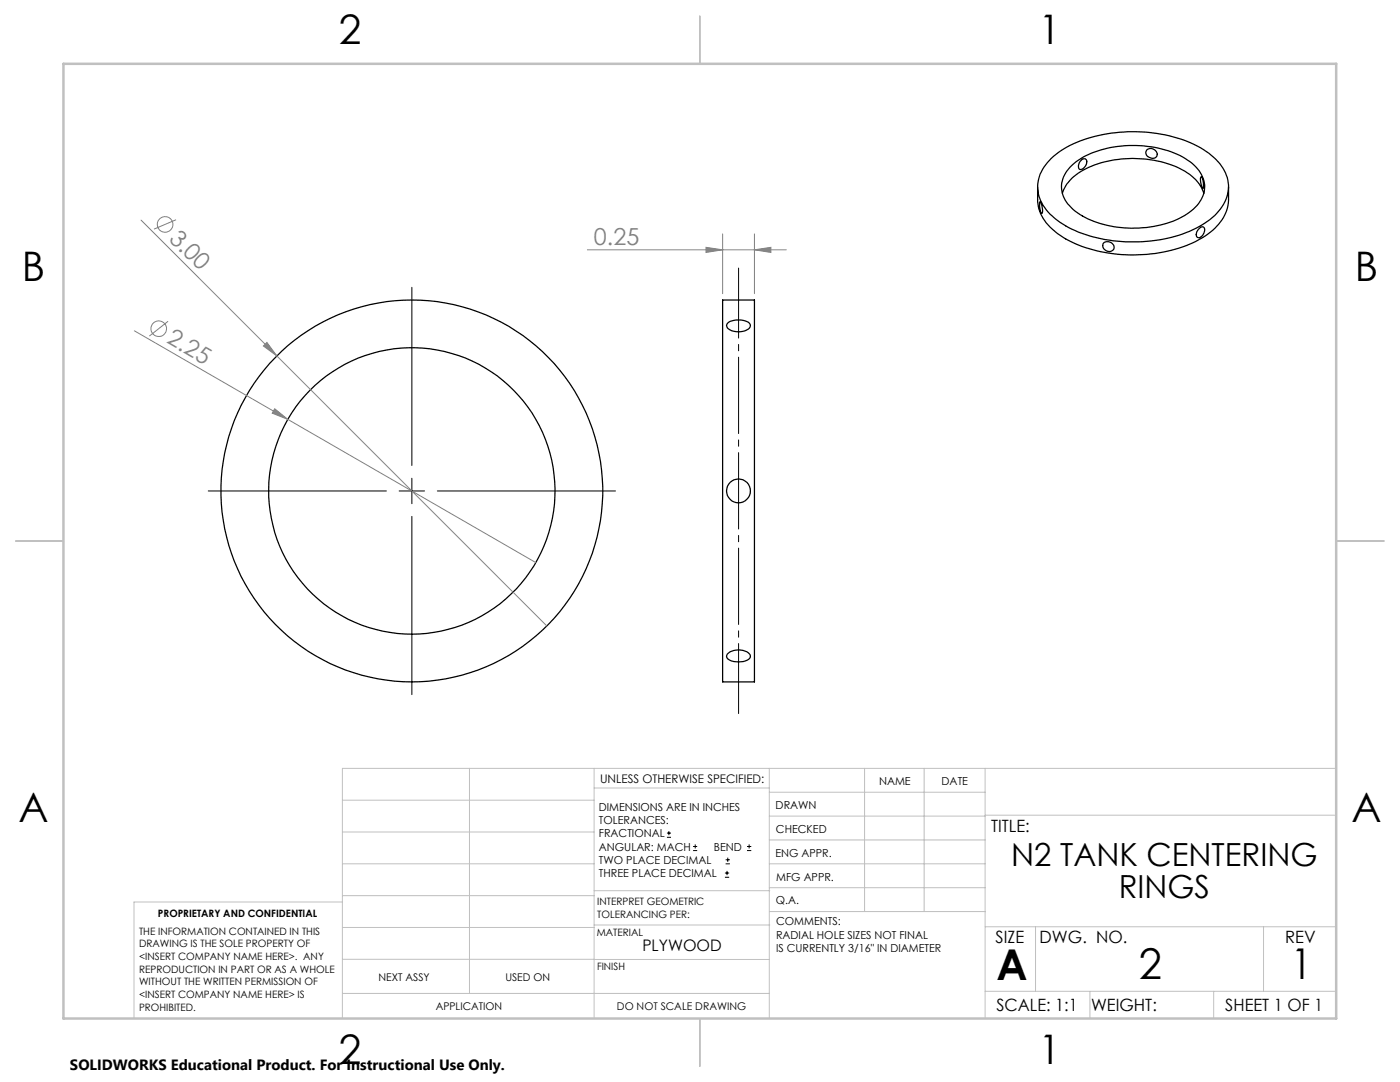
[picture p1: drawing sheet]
<svg xmlns="http://www.w3.org/2000/svg" width="279mm" height="216mm" viewBox="0 0 279 216" stroke-linecap="round" stroke-linejoin="round" font-family="sans-serif">
<g fill="none" stroke="#000" stroke-width=".25">
<path d="M207.1 37.3v2.6a8.7 8.7 0 0 0 4.4 7 28 28 0 0 0 19 3.7 22.1 22.1 0 0 0 12-5.1 8.2 8.2 0 0 0 2.7-5.6v-2.6M209.8 31.6a22.9 22.9 0 0 1 14.4-5.2 26.8 26.8 0 0 1 17.1 4.2 8.2 8.2 0 0 1 3.8 7.8 10.5 10.5 0 0 1-5.8 6.8 30.2 30.2 0 0 1-25.4 .5 12.5 12.5 0 0 1-6.4-6.1 7.3 7.3 0 0 1 2.3-8zM212 38.6a9 9 0 0 1 5.8-5.4 22.7 22.7 0 0 1 18.7 1 8.1 8.1 0 0 1 3.7 4.4M213.5 33.4a16.6 16.6 0 0 1 11.1-4.3 20.5 20.5 0 0 1 12.9 3.1 5.9 5.9 0 0 1 2.6 6.8 9.5 9.5 0 0 1-5.4 4.9 22.4 22.4 0 0 1-19.2-1.1 6.7 6.7 0 0 1-3.7-5.8 5.8 5.8 0 0 1 1.7-3.6zM215.8 32a.63 .63 0 0 1 .9-.3 .63 .63 0 0 1 .2 .9 1.39 1.39 0 0 1-1.5 1.2 1.35 1.35 0 0 1 .4-1.8zM228.8 30a1.24 1.24 0 0 1 1.5-.2 1.24 1.24 0 0 1 .6 1.3 1.24 1.24 0 0 1-1.4 .4 1.24 1.24 0 0 1-.8-1.3zM239.7 35.3a2.7 2.7 0 0 1 .4 2.3l-.1-.2a2.97 2.97 0 0 1-.3-2.1zM144.2 59.9h6.4v76.2h-6.4zM207.5 40.3a2.75 2.75 0 0 1 .4 2.3l-.2-.2-.1-.5zM220.4 48.4a1.28 1.28 0 0 1 1.4 0 1.28 1.28 0 0 1 .5 1.3 1.2 1.2 0 0 1-1.6 .3 1.2 1.2 0 0 1-.5-1.5zM239.3 45.6a.62 .62 0 0 1 .9-.3 .62 .62 0 0 1 .1 .9 1.25 1.25 0 0 1-1.3 1.2 1.21 1.21 0 0 1 .3-1.8zM145.2 64.5a4 4 0 0 1 4.4 0 .83 .83 0 0 1-.6 1.3 3.7 3.7 0 0 1-3.8-.4 .68 .68 0 0 1 0-.9z"/>
<path d="M145.2 130.5a3.3 3.3 0 0 1 4.5 .2 1.04 1.04 0 0 1-1 1.2 3.4 3.4 0 0 1-3.6-.7l-.1-.2z"/>
<circle cx="82.2" cy="98" r="28.6"/>
<circle cx="82.2" cy="98" r="38.1"/>
<circle cx="147.4" cy="98" r="2.37"/>
</g>
<g fill="none" stroke="#808080" stroke-width=".2">
<path d="M28.2 43.9l27 27.1M35.1 43.9l-4.4 1.8M117.2 49.8h39.7M140.9 49.4l3.3 .4-3.3 .6zM144.2 46.7v11.9M150.6 49.8l3.2-.4v1zM150.6 46.7v11.9M26.8 66l80.1 46.3M33.5 64.1l-3.7 3M52.6 69l.7-.7 1.9 2.7zM55.2 71l53.9 53.9M54.8 81.6l2.6 2.1-3.1-1.3z"/>
<circle cx="33" cy="44.8" r="1.56"/>
<circle cx="31.7" cy="65.6" r="1.56"/>
</g>
<g fill="none" stroke="#000" stroke-width=".2">
<path d="M82.2 57.3v35.6M41.6 98h35.5M79.7 98h5M82.2 95.4v5.1M87.3 98h35.5M82.2 103v35.6M133.1 167.1h.8M133.1 166.2h.8M133.5 165.8v.9M138.3 169.7h.8M138.3 168.9h.8M138.7 168.5v.8"/>
<path d="M144.7 175h.8M144.7 174.2h.8M144.8 172.4h.9M144.8 171.6h.9M145.1 173.8v.8M145.2 171.1v.9M149.1 169.7h.8M149.1 168.9h.8M149.5 168.5v.8"/>
</g>
<path d="M147.4 142.4v-88.9" fill="none" stroke="#000" stroke-width=".2" stroke-dasharray="15.2 1.3 1.3 1.3" stroke-dashoffset="1.3"/>
<g fill="none" stroke="#c0c0c0" stroke-width=".2">
<path d="M68.3 159.7h50.3M93.7 153.3v44.9M118.6 153.3v49.9M118.6 157.2h34.9M153.5 153.3v49.9M153.5 158.1h43.1M172.5 153.3v28.6M184.4 153.3v28.6M196.6 153.3v49.9M266.7 153.3h-198.4v49.9M68.3 178.7h50.3M68.3 172.4h50.3"/>
<path d="M68.3 166h50.3M68.3 180h-41.6v23.2M118.6 177.7h35M153.5 167.6h43.1M153.5 162.8h43.1M153.5 172.4h43.1M153.5 177.1h43.1M196.6 162.7h70.1M68.3 198.2h85.2M68.3 191.4l85.2 .1M68.3 185.1h50.3M118.6 184.6h35"/>
<path d="M153.6 181.9h43M196.6 197.8h70.1M196.6 184.9h70.1M206.7 184.9v12.9M217.5 197.8v5.4M242.2 197.8v5.4M252.2 184.9v12.9"/>
</g>
<path d="M139.7 3.2v9.5M3.1 107.9h9.6M266.7 107.9h9.5M139.7 203.2v9.6" fill="none" stroke="#c0c0c0" stroke-width=".25"/>
<path d="M12.7 12.7h254v190.5h-254z" fill="none" stroke="#c0c0c0" stroke-width=".5"/>
<g fill="#808080">
<path d="M52.6 69l.7-.7 1.9 2.7z"/>
<path d="M54.8 81.6l2.6 2.1-3.1-1.3z"/>
<path d="M140.9 49.4l3.3 .4-3.3 .6zM150.6 49.8l3.2-.4v1z"/>
</g>
<g font-size="8.5">
<text x="198.9" y="195.5">A</text>
<text x="227.3" y="195.4">2</text>
<text x="257.6" y="195.4">1</text>
</g>
<g font-size="8.1">
<text x="67.6" y="8.9">2</text>
<text x="207.3" y="8.9">1</text>
<text x="4.4" y="56.2">B</text>
<text x="270.4" y="56.2">B</text>
<text x="3.7" y="164.1">A</text>
<text x="269.7" y="164.1">A</text>
<text x="67.6" y="212.4">2</text>
<text x="207.3" y="212.4">1</text>
</g>
<g font-size="6.3">
<text x="201.8" y="172.9">N2 TANK CENTERING</text>
<text x="223.3" y="179.2">RINGS</text>
</g>
<g font-size="4.7" fill="#808080">
<text x="33.6" y="47.8" transform="rotate(45 33.6 47.8)">3.00</text>
<text x="118.5" y="48.8">0.25</text>
<text x="33.1" y="68.3" transform="rotate(30 33.1 68.3)">2.25</text>
</g>
<g font-size="3.4">
<text x="197.8" y="166">TITLE:</text>
<text x="198.7" y="188.1">SIZE</text>
<text x="207.5" y="188.1">DWG. NO.</text>
<text x="256.5" y="188.2">REV</text>
<text x="198.8" y="201.7">SCALE: 1:1</text>
<text x="217.7" y="201.8">WEIGHT:</text>
<text x="244.5" y="201.7">SHEET 1 OF 1</text>
</g>
<text font-size="3.2" x="128.2" y="189.8">PLYWOOD</text>
<text font-size="3" x="14" y="213.5">SOLIDWORKS Educational Product. For Instructional Use Only.</text>
<text font-size="2.4" x="119.8" y="156.2">UNLESS OTHERWISE SPECIFIED:</text>
<g font-size="2.2">
<text x="119.5" y="161.8">DIMENSIONS ARE IN INCHES</text>
<text x="154.8" y="161.4">DRAWN</text>
<text x="175.4" y="156.6">NAME</text>
<text x="187.9" y="156.7">DATE</text>
<text x="119.5" y="164.4">TOLERANCES:</text>
<text x="119.5" y="167.1">FRACTIONAL</text>
<text x="154.9" y="166.3">CHECKED</text>
<text x="119.5" y="169.7">ANGULAR: MACH</text>
<text x="119.5" y="172.4">TWO PLACE DECIMAL</text>
<text x="142.5" y="169.7">BEND</text>
<text x="154.8" y="170.9">ENG APPR.</text>
<text x="119.5" y="175">THREE PLACE DECIMAL</text>
<text x="154.9" y="175.7">MFG APPR.</text>
<text x="154.9" y="180.4">Q.A.</text>
<text x="154.9" y="184.6">COMMENTS:</text>
<text x="154.9" y="187.3">RADIAL HOLE SIZES NOT FINAL</text>
<text x="154.9" y="189.9">IS CURRENTLY 3/16&quot; IN DIAMETER</text>
</g>
<g font-size="2.1">
<text x="75.5" y="195.7">NEXT ASSY</text>
<text x="100.9" y="195.7">USED ON</text>
<text x="86.9" y="201.5">APPLICATION</text>
<text x="123.1" y="201.6">DO NOT SCALE DRAWING</text>
</g>
<g font-size="2">
<text x="31.5" y="182.9">PROPRIETARY AND CONFIDENTIAL</text>
<text x="119.2" y="180.6">INTERPRET GEOMETRIC</text>
<text x="119.2" y="183.1">TOLERANCING PER:</text>
<text x="27.8" y="186.5">THE INFORMATION CONTAINED IN THIS</text>
<text x="27.8" y="189">DRAWING IS THE SOLE PROPERTY OF</text>
<text x="27.8" y="191.6">&lt;INSERT COMPANY NAME HERE&gt;. ANY</text>
<text x="119.1" y="186.7">MATERIAL</text>
<text x="27.8" y="194.1">REPRODUCTION IN PART OR AS A WHOLE</text>
<text x="27.8" y="196.6">WITHOUT THE WRITTEN PERMISSION OF</text>
<text x="119.1" y="193.5">FINISH</text>
<text x="27.8" y="199.1">&lt;INSERT COMPANY NAME HERE&gt; IS</text>
<text x="27.8" y="201.7">PROHIBITED.</text>
</g>
</svg>
